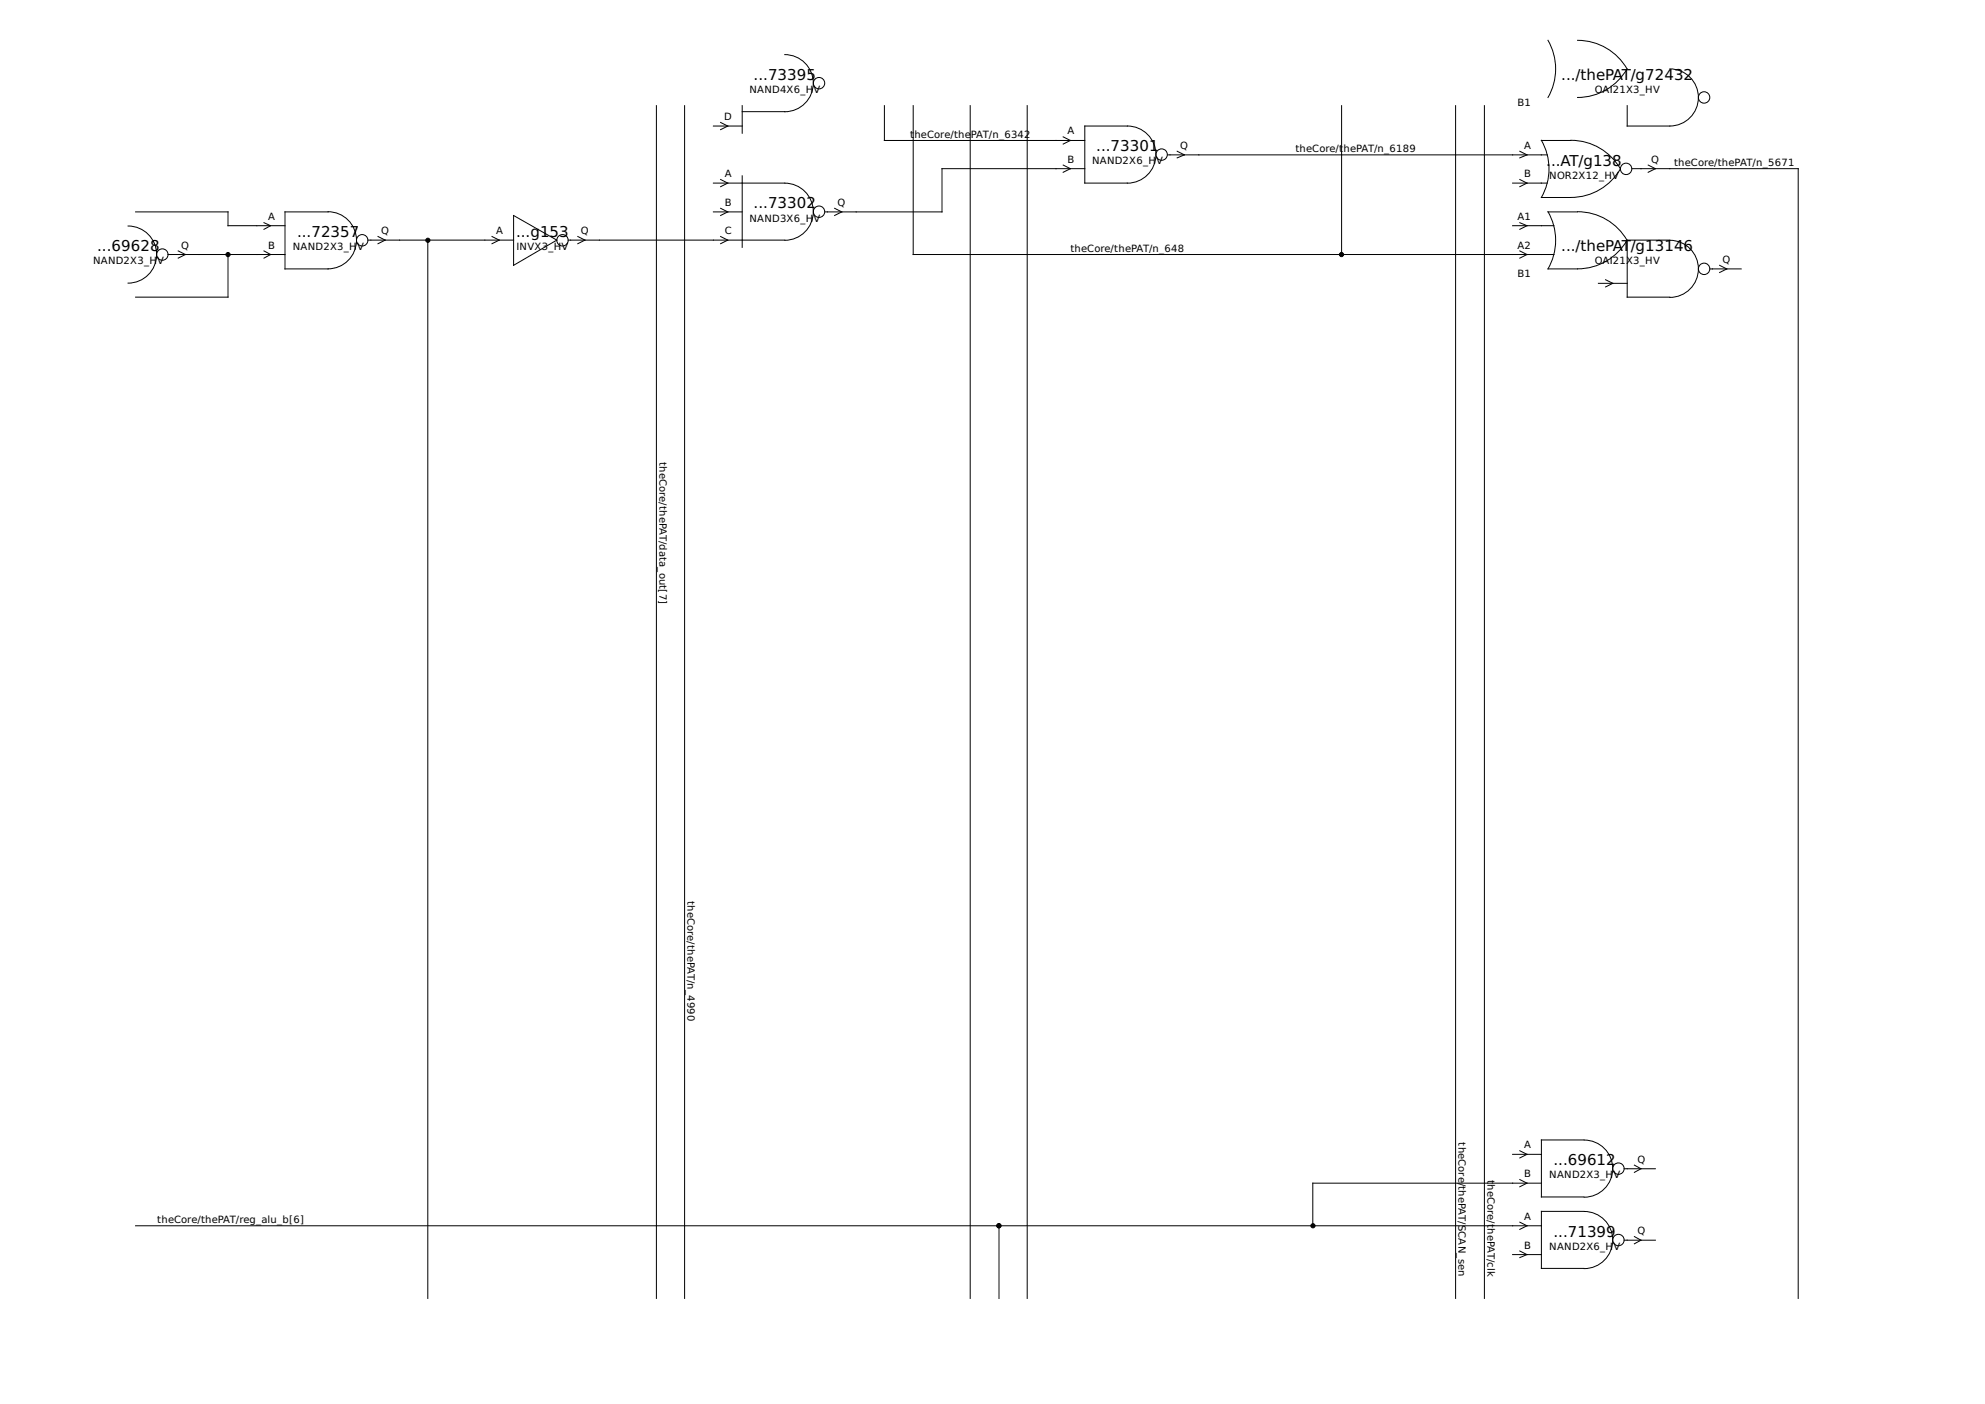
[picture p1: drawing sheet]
<svg xmlns="http://www.w3.org/2000/svg" width="420mm" height="297mm" viewBox="0 0 420 297" stroke-linecap="round" stroke-linejoin="round" font-family="sans-serif">
<g fill="none" stroke="#000" stroke-width=".21">
<path d="M166.1 11.6a6 6 0 0 1 6.1 6 6 6 0 0 1-6.1 6M327.7 8.5a12.1 12.1 0 0 1 0 12.1M333.9 8.5a12.1 12.1 0 0 1 10.5 6.1 12.1 12.1 0 0 1-10.5 6M353.4 14.6a6 6 0 0 1 6.1 6 6 6 0 0 1-6.1 6.1h-9v-4.3M138.9 22.4v252.3M144.9 22.4v252.3M151 38.7h15.1a6 6 0 0 1 6.1 6.1 6 6 0 0 1-6.1 6M151 26.7h6.1M152.5 38l1.6 .7-1.6 .8M152.5 25.9l1.6 .8-1.6 .7M157.1 22.4v5.8M157.1 37.2v15.1"/>
<path d="M157.1 23.6h9M187.2 22.4v7.3h42.4M193.3 22.4v31.4h135.6M205.4 22.4v252.3M217.4 22.4v252.3M225 29l1.6 .7-1.6 .8M225 34.9l1.6 .8-1.6 .7M229.6 35.7h-30.2v9.1h-24.8M238.6 26.7a6 6 0 0 1 6.1 6 6 6 0 0 1-6.1 6M238.6 26.7h-9v12h9M247.1 32.8h80.4M249.2 32l1.5 .8-1.5 .6"/>
<path d="M284 22.4v31.4M308.1 22.4v252.3M314.2 22.4v252.3M320.2 38.7h7.3M321.7 32l1.5 .8-1.5 .6M321.7 38l1.5 .7-1.5 .8M326.3 29.7a12.1 12.1 0 0 1 0 12.1M326.3 29.7h6.2M332.5 29.7a12.1 12.1 0 0 1 10.5 6 12.1 12.1 0 0 1-10.5 6.1M345.4 35.7h35.2v239M348.9 34.9l1.5 .8-1.5 .7M27.1 47.8a6 6 0 0 1 6.1 6.1 6 6 0 0 1-6.1 6"/>
<path d="M28.7 44.8h19.6v3h12M35.6 53.8h24.7M37.7 53.1l1.5 .7-1.5 .8M48.3 53.8v9.1h-19.6M55.9 47.1l1.4 .7-1.4 .7M55.9 53.1l1.4 .7-1.4 .8M69.4 44.8a6 6 0 0 1 6.1 6 6 6 0 0 1-6.1 6.1M69.5 44.8h-9.2v12.1h9.2M77.9 50.8h30.8M80 50l1.5 .8-1.5 .8M90.6 50.8v223.9M104.1 50l1.6 .8-1.6 .8"/>
<path d="M108.7 45.6l9.2 5.2-9.2 5.3zM120.3 50.8h45.8M122.3 50l1.5 .8-1.5 .8M151 44.8h6.1M152.5 44.1l1.6 .7-1.6 .8M152.5 50l1.6 .8-1.6 .8M176.7 44.1l1.5 .7-1.5 .8M320.2 47.8h8.7M321.7 47.1l1.5 .7-1.5 .7M321.7 53.1l1.5 .7-1.5 .8M326.3 41.8h6.2M327.7 44.8h6.2"/>
<path d="M333.9 44.8a12.1 12.1 0 0 1 10.5 6 12.1 12.1 0 0 1-10.5 6.1h-6.2a12.1 12.1 0 0 0 0-12.1M338.3 59.9h6.1M339.9 59.2l1.5 .7-1.5 .8M353.4 50.8h-9v12.1h9M353.4 50.8a6 6 0 0 1 6.1 6.1 6 6 0 0 1-6.1 6M362 56.9h6.6M364 56.1l1.5 .8-1.5 .8M28.7 259.3h297.6M211.5 259.3v15.4M320.2 244.2h6.1M321.7 243.5l1.5 .7-1.5 .8M321.7 249.6l1.5 .7-1.5 .8"/>
<path d="M321.7 258.6l1.5 .7-1.5 .8M326.3 250.3h-48.4v9M335.3 241.2h-9v12h9M335.3 256.3h-9v12.1h9M335.3 241.2a6 6 0 0 1 6.1 6 6 6 0 0 1-6.1 6.1M335.3 256.3a6 6 0 0 1 6.1 6.1 6 6 0 0 1-6.1 6M343.8 247.3h6.6M345.9 246.5l1.4 .8-1.4 .7M320.2 265.4h6.1M321.7 264.7l1.5 .7-1.5 .7M343.8 262.4h6.6M345.9 261.6l1.4 .8-1.4 .7"/>
<circle cx="173.4" cy="17.6" r="1.21"/>
<circle cx="245.9" cy="32.7" r="1.21"/>
<circle cx="344.2" cy="35.7" r="1.21"/>
<circle cx="360.7" cy="20.6" r="1.21"/>
<circle cx="34.4" cy="53.9" r="1.21"/>
<circle cx="76.7" cy="50.8" r="1.21"/>
<circle cx="119.1" cy="50.8" r="1.21"/>
<circle cx="173.4" cy="44.8" r="1.21"/>
<circle cx="360.7" cy="56.9" r="1.21"/>
<circle cx="342.6" cy="247.2" r="1.21"/>
<circle cx="342.6" cy="262.4" r="1.21"/>
</g>
<g fill="#000" stroke="#000" stroke-width=".21">
<circle cx="48.3" cy="53.9" r=".44"/>
<circle cx="90.6" cy="50.8" r=".44"/>
<circle cx="284" cy="53.9" r=".44"/>
<circle cx="211.4" cy="259.3" r=".44"/>
<circle cx="277.9" cy="259.3" r=".44"/>
</g>
<g font-size="3.2">
<text x="159.5" y="16.9">...73395</text>
<text x="330.5" y="16.9">.../thePAT/g72432</text>
<text x="232" y="32">...73301</text>
<text x="327.3" y="35.1">...AT/g138</text>
<text x="159.5" y="44.1">...73302</text>
<text x="20.6" y="53.1">...69628</text>
<text x="62.9" y="50.2">...72357</text>
<text x="109.2" y="50.2">...g153</text>
<text x="330.5" y="53.1">.../thePAT</text>
<text x="345.2" y="53.1">/g13146</text>
<text x="328.8" y="246.5">...69612</text>
<text x="328.8" y="261.6">...71399</text>
</g>
<g font-size="2.1">
<text x="158.6" y="19.7">NAND4X6_HV</text>
<text x="321.2" y="22.4">B1</text>
<text x="337.6" y="19.7">OAI21X3_HV</text>
<text x="153.3" y="25.4">D</text>
<text x="192.7" y="29.2">t</text>
<text x="193.5" y="29.2">heCore/the</text>
<text x="205.5" y="29.2">PAT/n_6342</text>
<text x="225.9" y="28.4">A</text>
<text x="225.9" y="34.4">B</text>
<text x="231.1" y="34.8">NAND2X6_HV</text>
<text x="249.8" y="31.5">Q</text>
<text x="274.2" y="32.3">theCore/t</text>
<text x="284.4" y="32.3">hePAT/n_6189</text>
<text x="322.6" y="31.5">A</text>
<text x="349.5" y="34.4">Q</text>
<text x="354.3" y="35.2">theCore/thePAT/n_5671</text>
<text x="153.4" y="37.5">A</text>
<text x="322.6" y="37.5">B</text>
<text x="327.9" y="37.8">NOR2X12_HV</text>
<text x="56.8" y="46.6">A</text>
<text x="153.4" y="43.6">B</text>
<text x="158.6" y="46.9">NAND3X6_HV</text>
<text x="177.3" y="43.6">Q</text>
<text x="321.2" y="46.6">A1</text>
<text x="38.4" y="52.6">Q</text>
<text x="56.8" y="52.6">B</text>
<text x="62" y="53">NAND2X3_HV</text>
<text x="80.6" y="49.5">Q</text>
<text x="105" y="49.5">A</text>
<text x="109.3" y="53">INVX3_HV</text>
<text x="122.9" y="49.5">Q</text>
<text x="153.4" y="49.5">C</text>
<text x="226.6" y="53.3">theCore/thePAT/n_648</text>
<text x="321.2" y="52.6">A2</text>
<text x="19.7" y="55.9">NAND2X3_HV</text>
<text x="321.2" y="58.7">B1</text>
<text x="337.6" y="55.9">OAI21X3_HV</text>
<text x="364.6" y="55.6">Q</text>
<text x="139.6" y="97.8" transform="rotate(90 139.6 97.8)">theCore/thePAT/data_out[7]</text>
<text x="145.5" y="190.6" transform="rotate(90 145.5 190.6)">theCore/thePAT/n_4990</text>
<text x="308.7" y="241.7" transform="rotate(90 308.7 241.7)">theCore/</text>
<text x="322.6" y="243">A</text>
<text x="346.6" y="246">Q</text>
<text x="308.7" y="251" transform="rotate(90 308.7 251)">thePAT/SCAN_sen</text>
<text x="314.8" y="249.7" transform="rotate(90 314.8 249.7)">t</text>
<text x="314.8" y="250.6" transform="rotate(90 314.8 250.6)">heCore/t</text>
<text x="322.6" y="249">B</text>
<text x="327.9" y="249.3">NAND2X3_HV</text>
<text x="33.3" y="258.8">theCore/thePAT/reg_alu_b[6]</text>
<text x="314.8" y="259.8" transform="rotate(90 314.8 259.8)">hePAT/clk</text>
<text x="322.6" y="258.1">A</text>
<text x="346.6" y="261.1">Q</text>
<text x="322.6" y="264.2">B</text>
<text x="327.9" y="264.4">NAND2X6_HV</text>
</g>
</svg>
